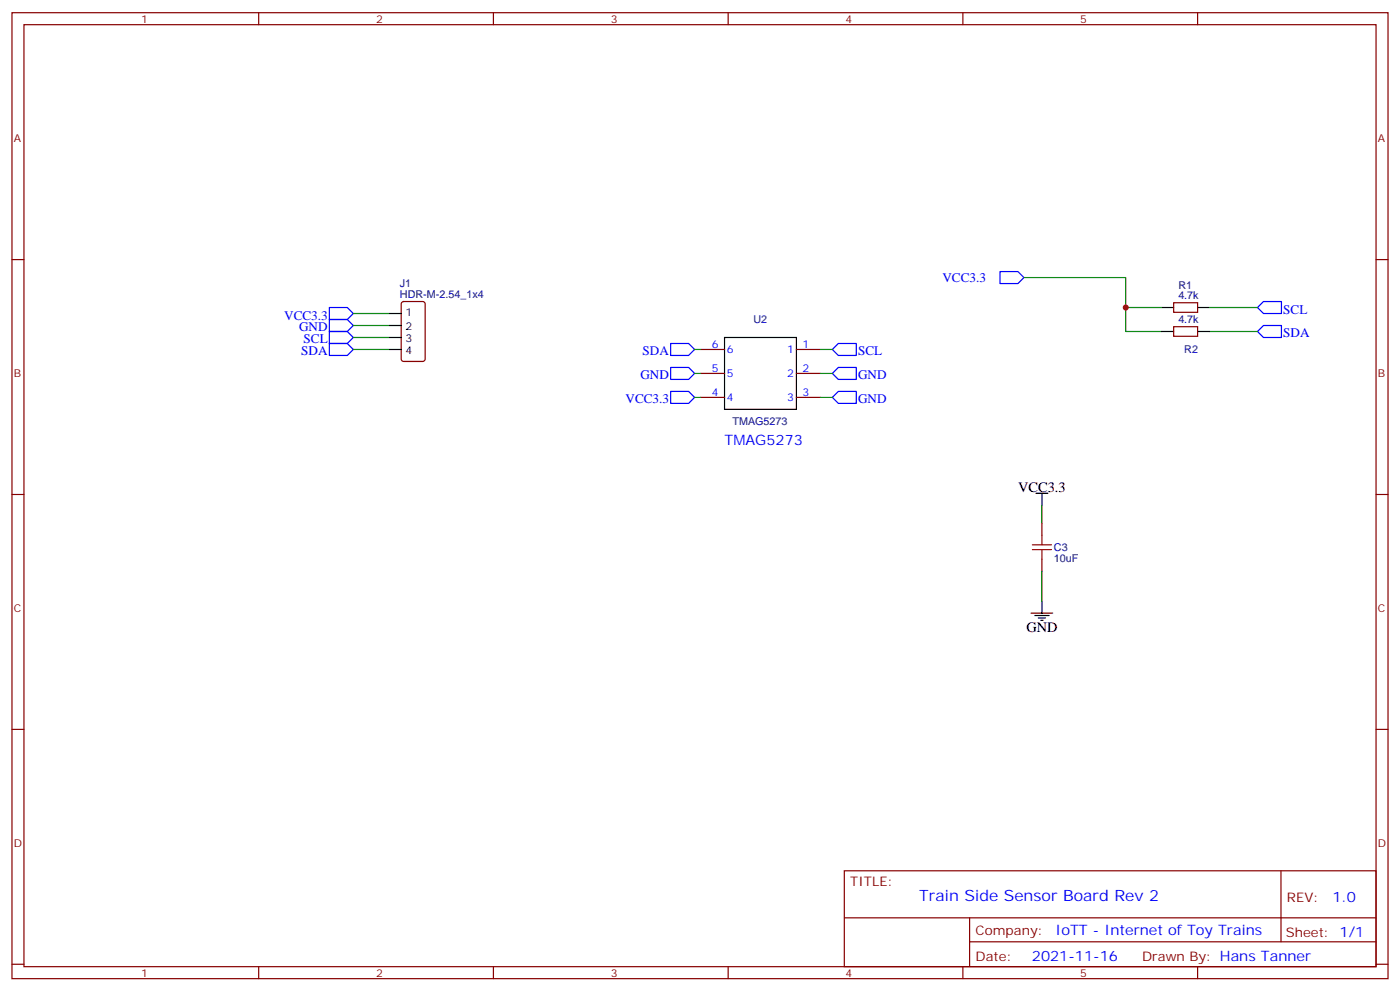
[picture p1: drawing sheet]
<svg xmlns="http://www.w3.org/2000/svg" width="412mm" height="292mm" viewBox="0 0 412 292" stroke-linecap="round" stroke-linejoin="round" font-family="sans-serif">
<g fill="none" stroke="#870000" stroke-width=".35">
<path d="M3.5 3.7h405.4v284.4h-405.4zM7.1 7.3h398.2v277.3h-398.2zM76.2 3.7v3.6M145.3 3.7v3.6M214.5 3.7v3.6M283.6 3.7v3.6M352.8 3.7v3.6M3.5 76.4h3.6M405.3 76.4h3.6M118.4 89l.5-.2h5.6l.7 .4v16.5l-.4 .6-5.9 .1-.7-.5v-16.4zM345.7 89.1h7.1v2.8h-7.1zM345.7 96.2h7.1v2.8h-7.1z"/>
<path d="M206.4 102.9h7M206.4 109.9h7M206.4 117h7M234.6 102.9h7.1M234.6 109.9h7.1M234.6 117h7.1M3.5 145.6h3.6M306.9 154v3.6M405.3 145.6h3.6M306.9 164.6v3.5M3.5 214.7h3.6M405.3 214.7h3.6"/>
<path d="M248.7 256.3h156.6v28.3h-156.6zM377.3 256.4v20.8M248.7 270.2h156.5M285.6 277.2h119.6M285.6 270.2v14.1M3.5 283.8h3.6M76.2 284.6v3.5M145.3 284.6v3.5M214.5 284.6v3.5M283.6 284.6v3.5M352.8 284.6v3.5M405.3 283.8h3.6"/>
</g>
<g fill="none" stroke="#00f" stroke-width=".35">
<path d="M294.6 79.9h5.3l1.7 1.8-1.7 1.8h-5.3zM97 90.5h5.3l1.8 1.8-1.8 1.8h-5.3zM97 94.1h5.3l1.8 1.7-1.8 1.8h-5.3zM97 97.6h5.3l1.8 1.7-1.8 1.8h-5.3zM370.4 90.5l1.8-1.7h5.3v3.5h-5.3zM372.2 95.8h5.3v3.5h-5.3l-1.8-1.7zM97 101.1h5.3l1.8 1.8-1.8 1.7h-5.3zM197.6 101.1h5.2l1.8 1.8-1.8 1.7h-5.2zM197.6 115.2h5.2l1.8 1.8-1.8 1.7h-5.2zM197.6 108.2h5.2l1.8 1.7-1.8 1.8h-5.2zM246.9 101.1h5.3v3.5h-5.3l-1.7-1.7zM246.9 108.2h5.3v3.5h-5.3l-1.7-1.8z"/>
<path d="M246.9 115.2h5.3v3.5h-5.3l-1.7-1.7z"/>
</g>
<g fill="none" stroke="#008700" stroke-width=".35">
<path d="M104.1 92.3h10.6M104.1 95.8h10.6M104.1 99.3h10.6M301.6 81.7h30v15.9h10.6M331.6 90.5h10.6M356.3 97.6h14.1M356.3 90.5h14.1M104.1 102.9h10.6M204.6 102.9h1.8M204.6 109.9h1.8M204.6 117h1.8M241.7 102.9h3.5"/>
<path d="M241.7 109.9h3.5M241.7 117h3.5M306.9 148.7v5.3M306.9 168.1v8.9"/>
</g>
<g fill="none" stroke="#000" stroke-width=".35">
<path d="M114.7 92.3h3.5M114.7 95.8h3.5M114.7 99.3h3.5M213.4 99.3h21.2v21.2h-21.2zM342.2 90.5h3.5M342.2 97.6h3.5M352.8 90.5h3.5M352.8 97.6h3.5M114.7 102.9h3.5M305.2 145.2h3.5M306.9 145.2v3.5M306.9 177v3.5"/>
<path d="M303.7 180.5h6.4M304.8 181.2h4.2M305.9 181.9h2.1M306.6 182.6h.7"/>
</g>
<path d="M306.9 157.6v2.8M304.1 161.8h5.6M304.1 160.4h5.6M306.9 161.8v2.8" fill="none" stroke="#a10000" stroke-width=".35"/>
<circle cx="331.6" cy="90.5" r=".88" fill="#c00"/>
<text font-size="4.6" fill="#00f" x="270.8" y="265.4">Train Side Sensor Board Rev 2</text>
<g font-size="4.2" fill="#00f">
<text x="213.4" y="131.1">TMAG5273</text>
<text x="392.5" y="265.6">1.0</text>
<text x="310.9" y="275.2">IoTT - Internet of Toy Trains</text>
<text x="304" y="283">2021-11-16</text>
</g>
<g font-size="4.2">
<text x="299.9" y="144.9">VCC3.3</text>
<text x="302.3" y="186.1">GND</text>
</g>
<g font-size="3.9" fill="#00f">
<text x="277.6" y="82.9">VCC3.3</text>
<text x="83.7" y="94.1">VCC3.3</text>
<text x="378" y="92.3">SCL</text>
<text x="88.1" y="97.6">GND</text>
<text x="89.4" y="101.1">SCL</text>
<text x="378" y="99.3">SDA</text>
<text x="88.8" y="104.6">SDA</text>
<text x="189.3" y="104.6">SDA</text>
<text x="252.8" y="104.6">SCL</text>
<text x="188.6" y="111.7">GND</text>
<text x="252.8" y="111.7">GND</text>
<text x="184.3" y="118.7">VCC3.3</text>
<text x="252.8" y="118.7">GND</text>
</g>
<g font-size="3.9" fill="#800">
<text x="250.5" y="260.9">TITLE:</text>
<text x="379.1" y="265.6">REV:</text>
<text x="287.4" y="275.1">Company:</text>
<text x="378.7" y="275.7">Sheet: 1/1</text>
<text x="287.4" y="282.8">Date:</text>
<text x="336.4" y="282.9">Drawn By: Hans Tanner</text>
</g>
<g font-size="3.2" fill="#800">
<text x="41.6" y="6.7">1</text>
<text x="110.8" y="6.7">2</text>
<text x="179.9" y="6.7">3</text>
<text x="249.1" y="6.7">4</text>
<text x="318.2" y="6.7">5</text>
<text x="4.1" y="41.8">A</text>
<text x="405.9" y="41.8">A</text>
<text x="4.1" y="111">B</text>
<text x="405.9" y="111">B</text>
<text x="4.1" y="180.1">C</text>
<text x="405.9" y="180.1">C</text>
<text x="4.1" y="249.3">D</text>
<text x="405.9" y="249.3">D</text>
<text x="41.6" y="287.5">1</text>
<text x="110.8" y="287.5">2</text>
<text x="179.9" y="287.5">3</text>
<text x="249.1" y="287.5">4</text>
<text x="318.2" y="287.5">5</text>
</g>
<g font-size="3.2" fill="#000080">
<text x="117.8" y="87.7">HDR-M-2.54_1x4</text>
<text x="117.8" y="84.6">J1</text>
<text x="347.1" y="88.1">4.7k</text>
<text x="347.1" y="84.9">R1</text>
<text x="221.9" y="95.1">U2</text>
<text x="347.1" y="95.1">4.7k</text>
<text x="348.9" y="104">R2</text>
<text x="215.8" y="125.1">TMAG5273</text>
<text x="310.4" y="165.3">10uF</text>
<text x="310.4" y="162.2">C3</text>
</g>
<g font-size="3.2">
<text x="119.5" y="93">1</text>
<text x="119.5" y="97.2">2</text>
<text x="119.5" y="100.8">3</text>
<text x="119.5" y="104.3">4</text>
</g>
<g font-size="3.2" fill="#00f">
<text x="209.6" y="102.5">6</text>
<text x="214.1" y="103.9">6</text>
<text x="231.9" y="103.9">1</text>
<text x="236.4" y="102.5">1</text>
<text x="209.6" y="109.6">5</text>
<text x="214.1" y="111">5</text>
<text x="231.9" y="111">2</text>
<text x="236.4" y="109.6">2</text>
<text x="209.6" y="116.6">4</text>
<text x="214.1" y="118">4</text>
<text x="231.9" y="118">3</text>
<text x="236.4" y="116.6">3</text>
</g>
</svg>
